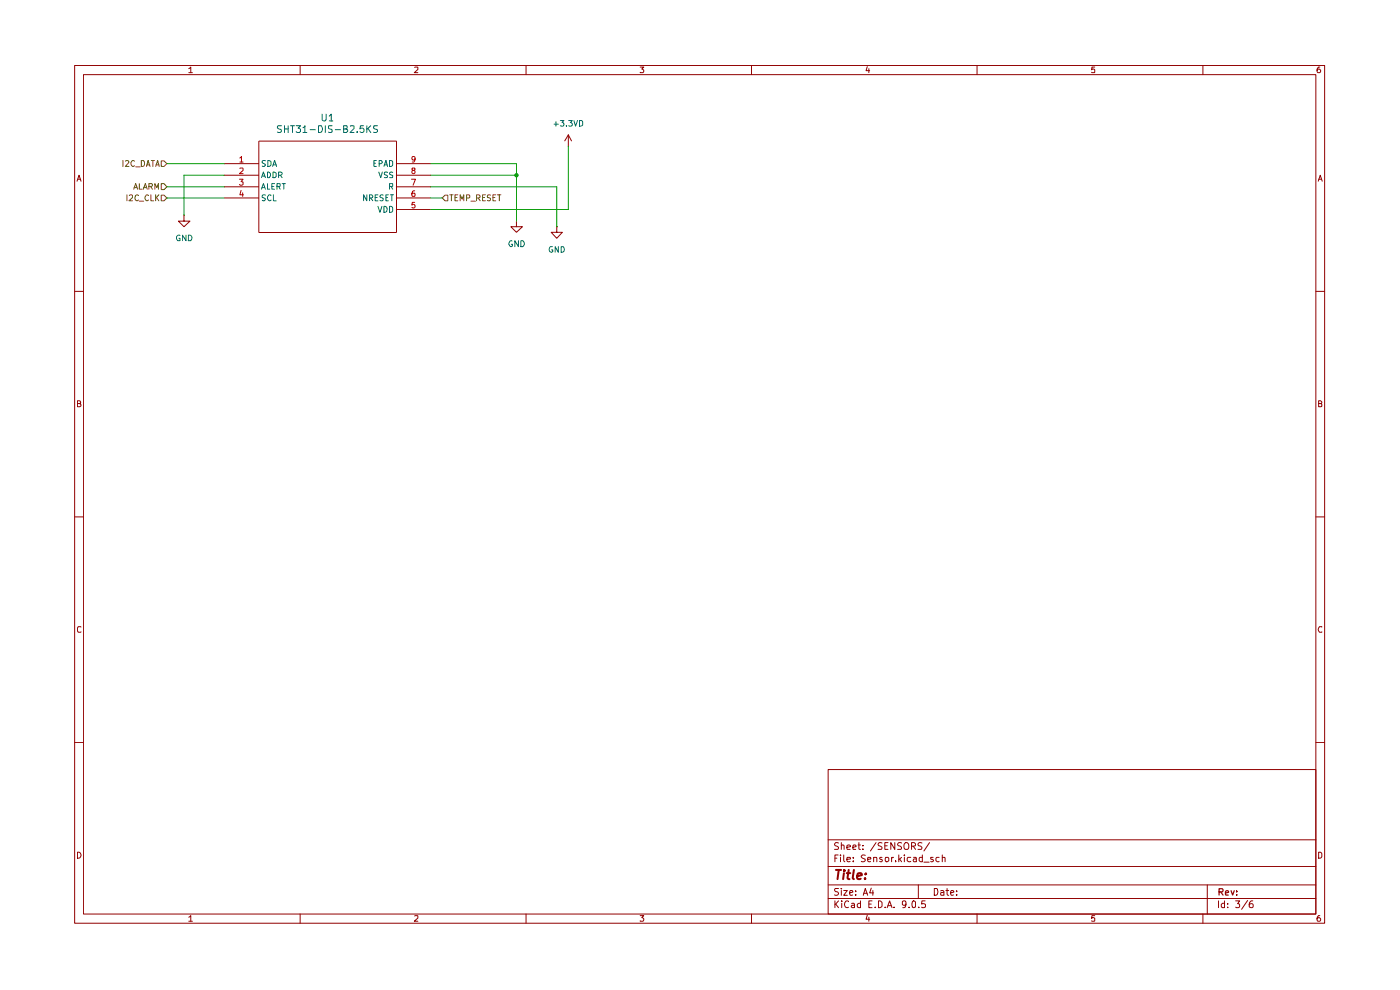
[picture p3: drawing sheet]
(kicad_sch
 (version 20250114)
 (generator "eeschema")
 (generator_version "9.0")
 (paper "A4")
 (lib_symbols
  (symbol "SHT31-DIS-B2.5KS:SHT31-DIS-B2.5KS"
   (pin_names
    (offset 0.254)) (exclude_from_sim no) (in_bom yes) (on_board yes)
   (property "Reference" "U" (at 22.86 10.16 0) (effects (font (size 1.524 1.524))))
   (property "Value" "SHT31-DIS-B2.5KS" (at 22.86 7.62 0) (effects (font (size 1.524 1.524))))
   (property "Footprint" "U_SHT3_SEN" (at 0 0 0) (effects (font (size 1.27 1.27)
    (italic yes)) (hide yes)))
   (property "Datasheet" "SHT31-DIS-B2.5KS" (at 0 0 0) (effects (font (size 1.27 1.27)
    (italic yes)) (hide yes)))
   (property "Description" "" (at 0 0 0) (effects (font (size 1.27 1.27)) (hide yes)))
   (property "ki_locked" "" (at 0 0 0) (effects (font (size 1.27 1.27))))
   (symbol "SHT31-DIS-B2.5KS_0_1"
    (polyline (pts (xy 7.62 5.08) (xy 7.62 -15.24)) (stroke (width 0.127) (type default)) (fill (type none)))
    (polyline (pts (xy 7.62 -15.24) (xy 38.1 -15.24)) (stroke (width 0.127) (type default)) (fill (type none)))
    (polyline (pts (xy 38.1 5.08) (xy 7.62 5.08)) (stroke (width 0.127) (type default)) (fill (type none)))
    (polyline (pts (xy 38.1 -15.24) (xy 38.1 5.08)) (stroke (width 0.127) (type default)) (fill (type none)))
    (pin bidirectional line (at 0 0 0) (length 7.62) (name "SDA" (effects (font (size 1.27 1.27)))) (number "1" (effects (font (size 1.27 1.27)))))
    (pin input line (at 0 -2.54 0) (length 7.62) (name "ADDR" (effects (font (size 1.27 1.27)))) (number "2" (effects (font (size 1.27 1.27)))))
    (pin output line (at 0 -5.08 0) (length 7.62) (name "ALERT" (effects (font (size 1.27 1.27)))) (number "3" (effects (font (size 1.27 1.27)))))
    (pin bidirectional line (at 0 -7.62 0) (length 7.62) (name "SCL" (effects (font (size 1.27 1.27)))) (number "4" (effects (font (size 1.27 1.27)))))
    (pin power_out line (at 45.72 0 180) (length 7.62) (name "EPAD" (effects (font (size 1.27 1.27)))) (number "9" (effects (font (size 1.27 1.27)))))
    (pin power_out line (at 45.72 -2.54 180) (length 7.62) (name "VSS" (effects (font (size 1.27 1.27)))) (number "8" (effects (font (size 1.27 1.27)))))
    (pin power_out line (at 45.72 -5.08 180) (length 7.62) (name "R" (effects (font (size 1.27 1.27)))) (number "7" (effects (font (size 1.27 1.27)))))
    (pin input line (at 45.72 -7.62 180) (length 7.62) (name "NRESET" (effects (font (size 1.27 1.27)))) (number "6" (effects (font (size 1.27 1.27)))))
    (pin power_in line (at 45.72 -10.16 180) (length 7.62) (name "VDD" (effects (font (size 1.27 1.27)))) (number "5" (effects (font (size 1.27 1.27))))))
   (embedded_fonts no))
  (symbol "power:+3.3V"
   (power)
   (pin_numbers (hide yes))
   (pin_names
    (offset 0) (hide yes)) (exclude_from_sim no) (in_bom yes) (on_board yes)
   (property "Reference" "#PWR" (at 0 -3.81 0) (effects (font (size 1.27 1.27)) (hide yes)))
   (property "Value" "+3.3V" (at 0 3.556 0) (effects (font (size 1.27 1.27))))
   (property "Footprint" "" (at 0 0 0) (effects (font (size 1.27 1.27)) (hide yes)))
   (property "Datasheet" "" (at 0 0 0) (effects (font (size 1.27 1.27)) (hide yes)))
   (property "Description" "Power symbol creates a global label with name \"+3.3V\"" (at 0 0 0) (effects (font (size 1.27 1.27)) (hide yes)))
   (symbol "+3.3V_0_1"
    (polyline (pts (xy -0.762 1.27) (xy 0 2.54)) (stroke (width 0) (type default)) (fill (type none)))
    (polyline (pts (xy 0 2.54) (xy 0.762 1.27)) (stroke (width 0) (type default)) (fill (type none)))
    (polyline (pts (xy 0 0) (xy 0 2.54)) (stroke (width 0) (type default)) (fill (type none))))
   (symbol "+3.3V_1_1"
    (pin power_in line (at 0 0 90) (length 0) (name "~" (effects (font (size 1.27 1.27)))) (number "1" (effects (font (size 1.27 1.27))))))
   (embedded_fonts no))
  (symbol "power:GND"
   (power)
   (pin_numbers (hide yes))
   (pin_names
    (offset 0) (hide yes)) (exclude_from_sim no) (in_bom yes) (on_board yes)
   (property "Reference" "#PWR" (at 0 -6.35 0) (effects (font (size 1.27 1.27)) (hide yes)))
   (property "Value" "GND" (at 0 -3.81 0) (effects (font (size 1.27 1.27))))
   (property "Footprint" "" (at 0 0 0) (effects (font (size 1.27 1.27)) (hide yes)))
   (property "Datasheet" "" (at 0 0 0) (effects (font (size 1.27 1.27)) (hide yes)))
   (property "Description" "Power symbol creates a global label with name \"GND\" , ground" (at 0 0 0) (effects (font (size 1.27 1.27)) (hide yes)))
   (symbol "GND_0_1"
    (polyline (pts (xy 0 0) (xy 0 -1.27) (xy 1.27 -1.27) (xy 0 -2.54) (xy -1.27 -1.27) (xy 0 -1.27)) (stroke (width 0) (type default)) (fill (type none))))
   (symbol "GND_1_1"
    (pin power_in line (at 0 0 270) (length 0) (name "~" (effects (font (size 1.27 1.27)))) (number "1" (effects (font (size 1.27 1.27))))))
   (embedded_fonts no)))
 (junction
  (at 107.95 34.29)
  (diameter 0)
  (color 0 0 0 0))
 (wire
  (pts (xy 34.29 34.29) (xy 43.18 34.29))
  (stroke (width 0) (type default)))
 (wire
  (pts (xy 34.29 34.29) (xy 34.29 43.18))
  (stroke (width 0) (type default)))
 (wire
  (pts (xy 107.95 34.29) (xy 107.95 44.45))
  (stroke (width 0) (type default)))
 (wire
  (pts (xy 107.95 31.75) (xy 107.95 34.29))
  (stroke (width 0) (type default)))
 (wire
  (pts (xy 116.84 36.83) (xy 88.9 36.83))
  (stroke (width 0) (type default)))
 (wire
  (pts (xy 88.9 39.37) (xy 91.44 39.37))
  (stroke (width 0) (type default)))
 (wire
  (pts (xy 88.9 31.75) (xy 107.95 31.75))
  (stroke (width 0) (type default)))
 (wire
  (pts (xy 116.84 45.72) (xy 116.84 36.83))
  (stroke (width 0) (type default)))
 (wire
  (pts (xy 30.48 36.83) (xy 43.18 36.83))
  (stroke (width 0) (type default)))
 (wire
  (pts (xy 119.38 41.91) (xy 119.38 27.94))
  (stroke (width 0) (type default)))
 (wire
  (pts (xy 88.9 41.91) (xy 119.38 41.91))
  (stroke (width 0) (type default)))
 (wire
  (pts (xy 88.9 34.29) (xy 107.95 34.29))
  (stroke (width 0) (type default)))
 (wire
  (pts (xy 30.48 39.37) (xy 43.18 39.37))
  (stroke (width 0) (type default)))
 (wire
  (pts (xy 30.48 31.75) (xy 43.18 31.75))
  (stroke (width 0) (type default)))
 (hierarchical_label "I2C_CLK"
  (shape input)
  (at 30.48 39.37 180)
  (effects (font (size 1.27 1.27)) (justify right)))
 (hierarchical_label "I2C_DATA"
  (shape input)
  (at 30.48 31.75 180)
  (effects (font (size 1.27 1.27)) (justify right)))
 (hierarchical_label "ALARM"
  (shape input)
  (at 30.48 36.83 180)
  (effects (font (size 1.27 1.27)) (justify right)))
 (hierarchical_label "TEMP_RESET"
  (shape input)
  (at 91.44 39.37 0)
  (effects (font (size 1.27 1.27)) (justify left)))
 (symbol
  (lib_id "SHT31-DIS-B2.5KS:SHT31-DIS-B2.5KS")
  (at 43.18 31.75 0)
  (unit 1)
  (exclude_from_sim no)
  (in_bom yes)
  (on_board yes)
  (dnp no)
  (fields_autoplaced yes)
  (property "Reference" "U1" (at 66.04 21.59 0) (effects (font (size 1.524 1.524))))
  (property "Value" "SHT31-DIS-B2.5KS" (at 66.04 24.13 0) (effects (font (size 1.524 1.524))))
  (property "Footprint" "STM32H745ZIT6:U_SHT3_SEN-M" (at 43.18 31.75 0) (effects (font (size 1.27 1.27)
    (italic yes)) (hide yes)))
  (property "Datasheet" "SHT31-DIS-B2.5KS" (at 43.18 31.75 0) (effects (font (size 1.27 1.27)
    (italic yes)) (hide yes)))
  (property "Description" "" (at 43.18 31.75 0) (effects (font (size 1.27 1.27)) (hide yes)))
  (pin "1")
  (pin "2")
  (pin "7")
  (pin "8")
  (pin "6")
  (pin "9")
  (pin "4")
  (pin "3")
  (pin "5"))
 (symbol
  (lib_id "power:GND")
  (at 34.29 43.18 0)
  (unit 1)
  (exclude_from_sim no)
  (in_bom yes)
  (on_board yes)
  (dnp no)
  (fields_autoplaced yes)
  (property "Reference" "#PWR066" (at 34.29 49.53 0) (effects (font (size 1.27 1.27)) (hide yes)))
  (property "Value" "GND" (at 34.29 48.26 0) (effects (font (size 1.27 1.27))))
  (property "Footprint" "" (at 34.29 43.18 0) (effects (font (size 1.27 1.27)) (hide yes)))
  (property "Datasheet" "" (at 34.29 43.18 0) (effects (font (size 1.27 1.27)) (hide yes)))
  (property "Description" "Power symbol creates a global label with name \"GND\" , ground" (at 34.29 43.18 0) (effects (font (size 1.27 1.27)) (hide yes)))
  (pin "1"))
 (symbol
  (lib_id "power:GND")
  (at 116.84 45.72 0)
  (unit 1)
  (exclude_from_sim no)
  (in_bom yes)
  (on_board yes)
  (dnp no)
  (fields_autoplaced yes)
  (property "Reference" "#PWR021" (at 116.84 52.07 0) (effects (font (size 1.27 1.27)) (hide yes)))
  (property "Value" "GND" (at 116.84 50.8 0) (effects (font (size 1.27 1.27))))
  (property "Footprint" "" (at 116.84 45.72 0) (effects (font (size 1.27 1.27)) (hide yes)))
  (property "Datasheet" "" (at 116.84 45.72 0) (effects (font (size 1.27 1.27)) (hide yes)))
  (property "Description" "Power symbol creates a global label with name \"GND\" , ground" (at 116.84 45.72 0) (effects (font (size 1.27 1.27)) (hide yes)))
  (pin "1"))
 (symbol
  (lib_id "power:GND")
  (at 107.95 44.45 0)
  (unit 1)
  (exclude_from_sim no)
  (in_bom yes)
  (on_board yes)
  (dnp no)
  (fields_autoplaced yes)
  (property "Reference" "#PWR064" (at 107.95 50.8 0) (effects (font (size 1.27 1.27)) (hide yes)))
  (property "Value" "GND" (at 107.95 49.53 0) (effects (font (size 1.27 1.27))))
  (property "Footprint" "" (at 107.95 44.45 0) (effects (font (size 1.27 1.27)) (hide yes)))
  (property "Datasheet" "" (at 107.95 44.45 0) (effects (font (size 1.27 1.27)) (hide yes)))
  (property "Description" "Power symbol creates a global label with name \"GND\" , ground" (at 107.95 44.45 0) (effects (font (size 1.27 1.27)) (hide yes)))
  (pin "1"))
 (symbol
  (lib_id "power:+3.3V")
  (at 119.38 27.94 0)
  (unit 1)
  (exclude_from_sim no)
  (in_bom yes)
  (on_board yes)
  (dnp no)
  (fields_autoplaced yes)
  (property "Reference" "#PWR065" (at 119.38 31.75 0) (effects (font (size 1.27 1.27)) (hide yes)))
  (property "Value" "+3.3VD" (at 119.38 22.86 0) (effects (font (size 1.27 1.27))))
  (property "Footprint" "" (at 119.38 27.94 0) (effects (font (size 1.27 1.27)) (hide yes)))
  (property "Datasheet" "" (at 119.38 27.94 0) (effects (font (size 1.27 1.27)) (hide yes)))
  (property "Description" "Power symbol creates a global label with name \"+3.3V\"" (at 119.38 27.94 0) (effects (font (size 1.27 1.27)) (hide yes)))
  (pin "1")))
